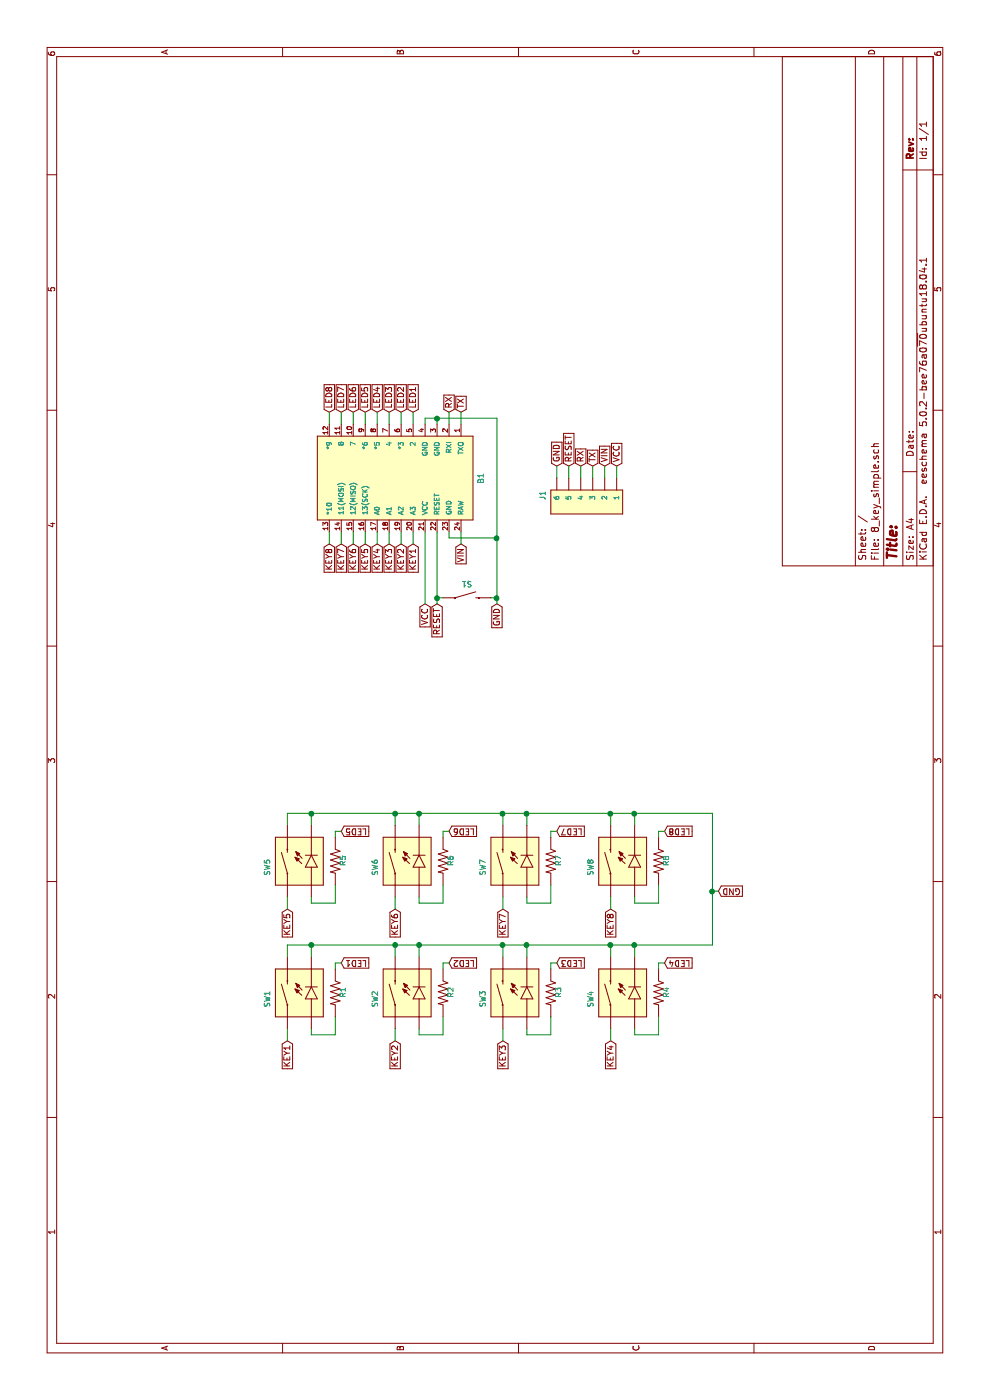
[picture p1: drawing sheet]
EESchema Schematic File Version 4
LIBS:8_key_simple-cache
EELAYER 29 0
EELAYER END
$Descr A4 11693 8268
encoding utf-8
Sheet 1 1
Title ""
Date ""
Rev ""
Comp ""
Comment1 ""
Comment2 ""
Comment3 ""
Comment4 ""
$EndDescr
$Comp
L SparkFun-Boards:SPARKFUN_PRO_MICRO B1
U 1 1
P 7700 3300
F 0 "B1" H 7700 4020 45  0000 C CNN
F 1 "SPARKFUN_PRO_MICRO" H 7700 4126 45  0001 C CNN
F 2 "Boards:SPARKFUN_PRO_MICRO" H 7700 4100 20  0001 C CNN
F 3 "" H 7700 3300 50  0001 C CNN
F 4 "XXX-00000" H 7700 4031 60  0001 C CNN "Field4"
	1    7700 3300
	-1   0    0    1   
$EndComp
Wire Wire Line
	8150 3650 8200 3650
Wire Wire Line
	7250 3750 7200 3750
Text GLabel 7150 2750 0    50   Input ~ 0
KEY8
Text GLabel 7150 2850 0    50   Input ~ 0
KEY7
Text GLabel 7150 2950 0    50   Input ~ 0
KEY6
Text GLabel 7150 3050 0    50   Input ~ 0
KEY5
Text GLabel 7150 3150 0    50   Input ~ 0
KEY4
Text GLabel 7150 3250 0    50   Input ~ 0
KEY3
Text GLabel 7150 3350 0    50   Input ~ 0
KEY2
Text GLabel 7150 3450 0    50   Input ~ 0
KEY1
Text GLabel 8250 3450 2    50   Input ~ 0
LED1
Text GLabel 8250 3350 2    50   Input ~ 0
LED2
Text GLabel 8250 3250 2    50   Input ~ 0
LED3
Text GLabel 8250 3150 2    50   Input ~ 0
LED4
Text GLabel 8250 3050 2    50   Input ~ 0
LED5
Text GLabel 8250 2950 2    50   Input ~ 0
LED6
Text GLabel 8250 2850 2    50   Input ~ 0
LED7
Text GLabel 8250 2750 2    50   Input ~ 0
LED8
Wire Wire Line
	7150 3450 7250 3450
Wire Wire Line
	7150 3350 7250 3350
Wire Wire Line
	7150 3250 7250 3250
Wire Wire Line
	7150 3150 7250 3150
Wire Wire Line
	7150 3050 7250 3050
Wire Wire Line
	7150 2950 7250 2950
Wire Wire Line
	7150 2850 7250 2850
Wire Wire Line
	7150 2750 7250 2750
Wire Wire Line
	8250 3450 8150 3450
Wire Wire Line
	8150 3350 8250 3350
Wire Wire Line
	8150 3250 8250 3250
Wire Wire Line
	8150 3150 8250 3150
Wire Wire Line
	8150 3050 8250 3050
Wire Wire Line
	8150 2950 8250 2950
Wire Wire Line
	8150 2850 8250 2850
Wire Wire Line
	8150 2750 8250 2750
Text GLabel 8250 3750 2    50   Input ~ 0
RX
Text GLabel 8250 3850 2    50   Input ~ 0
TX
Wire Wire Line
	8250 3750 8150 3750
Wire Wire Line
	8150 3850 8250 3850
$Comp
L SparkFun-Connectors:CONN_06NO_SILK_FEMALE_PTH J1
U 1 1
P 7600 5150
F 0 "J1" H 7556 5770 45  0000 C CNN
F 1 "CONN_06NO_SILK_FEMALE_PTH" H 7556 5770 45  0001 C CNN
F 2 "Connectors:1X06" H 7600 5850 20  0001 C CNN
F 3 "" H 7600 5150 50  0001 C CNN
F 4 "CONN-08437" H 7556 5781 60  0001 C CNN "Field4"
	1    7600 5150
	1    0    0    -1  
$EndComp
Text GLabel 7800 5150 2    50   Input ~ 0
VCC
Text GLabel 7800 5050 2    50   Input ~ 0
VIN
Text GLabel 7800 4950 2    50   Input ~ 0
TX
Text GLabel 7800 4850 2    50   Input ~ 0
RX
Text GLabel 7800 4750 2    50   Input ~ 0
RESET
Text GLabel 7800 4650 2    50   Input ~ 0
GND
Text GLabel 6650 3550 0    50   Input ~ 0
VCC
Text GLabel 6650 4150 0    50   Input ~ 0
GND
Wire Wire Line
	7800 4650 7700 4650
Wire Wire Line
	7800 4750 7700 4750
Wire Wire Line
	7800 4850 7700 4850
Wire Wire Line
	7800 4950 7700 4950
Wire Wire Line
	7800 5050 7700 5050
Wire Wire Line
	7800 5150 7700 5150
$Comp
L SparkFun-Switches:MOMENTARY-SWITCH-SPST-LED-PTH-CHERRY SW1
U 1 1
P 3350 2500
F 0 "SW1" H 3350 2770 45  0000 C CNN
F 1 "MOMENTARY-SWITCH-SPST-LED-PTH-CHERRY" H 3350 2876 45  0001 C CNN
F 2 "libkeyswitch-1_1:MX_ALPS_LED_PCB_MOUNT_1.0" H 3350 2850 20  0001 C CNN
F 3 "" H 3350 2500 50  0001 C CNN
F 4 "COM-13834" H 3350 2781 60  0001 C CNN "Field4"
	1    3350 2500
	1    0    0    -1  
$EndComp
$Comp
L SparkFun-Resistors:RESISTORAXIAL-0.3 R1
U 1 1
P 3400 2800
F 0 "R1" H 3347 2868 45  0000 L CNN
F 1 "RESISTORAXIAL-0.3" V 3389 2868 45  0001 L CNN
F 2 "Resistors:AXIAL-0.3" H 3400 2950 20  0001 C CNN
F 3 "" H 3400 2800 60  0001 C CNN
F 4 " " V 3442 2868 60  0000 L CNN "Field4"
	1    3400 2800
	-1   0    0    1   
$EndComp
Wire Wire Line
	3100 2600 3050 2600
Wire Wire Line
	3050 2600 3050 2800
Wire Wire Line
	3050 2800 3200 2800
Text GLabel 3000 2400 0    50   Input ~ 0
KEY1
Text GLabel 3650 2850 3    50   Input ~ 0
LED1
Wire Wire Line
	3000 2400 3100 2400
Wire Wire Line
	3650 2850 3650 2800
Wire Wire Line
	3650 2800 3600 2800
Text GLabel 6650 3650 0    50   Input ~ 0
RESET
Wire Wire Line
	6650 3650 6700 3650
Wire Wire Line
	6700 3700 6700 3650
Connection ~ 6700 3650
Wire Wire Line
	6700 3650 7250 3650
Wire Wire Line
	6700 4100 6700 4150
Wire Wire Line
	6700 4150 7200 4150
Wire Wire Line
	8200 4150 8200 3650
Wire Wire Line
	6700 4150 6650 4150
Connection ~ 6700 4150
Wire Wire Line
	7200 3750 7200 4150
Connection ~ 7200 4150
Wire Wire Line
	7200 4150 8200 4150
Text GLabel 7150 3850 0    50   Input ~ 0
VIN
Wire Wire Line
	7150 3850 7250 3850
Wire Wire Line
	8150 3550 8200 3550
Wire Wire Line
	8200 3550 8200 3650
Connection ~ 8200 3650
$Comp
L SparkFun-Switches:MOMENTARY-SWITCH-SPST-LED-PTH-CHERRY SW5
U 1 1
P 4450 2500
F 0 "SW5" H 4450 2770 45  0000 C CNN
F 1 "MOMENTARY-SWITCH-SPST-LED-PTH-CHERRY" H 4450 2876 45  0001 C CNN
F 2 "libkeyswitch-1_1:MX_ALPS_LED_PCB_MOUNT_1.0" H 4450 2850 20  0001 C CNN
F 3 "" H 4450 2500 50  0001 C CNN
F 4 "COM-13834" H 4450 2781 60  0001 C CNN "Field4"
	1    4450 2500
	1    0    0    -1  
$EndComp
$Comp
L SparkFun-Resistors:RESISTORAXIAL-0.3 R5
U 1 1
P 4500 2800
F 0 "R5" H 4447 2868 45  0000 L CNN
F 1 "RESISTORAXIAL-0.3" V 4489 2868 45  0001 L CNN
F 2 "Resistors:AXIAL-0.3" H 4500 2950 20  0001 C CNN
F 3 "" H 4500 2800 60  0001 C CNN
F 4 " " V 4542 2868 60  0000 L CNN "Field4"
	1    4500 2800
	-1   0    0    1   
$EndComp
Wire Wire Line
	4200 2600 4150 2600
Wire Wire Line
	4150 2600 4150 2800
Wire Wire Line
	4150 2800 4300 2800
Text GLabel 4100 2400 0    50   Input ~ 0
KEY5
Text GLabel 4750 2850 3    50   Input ~ 0
LED5
Wire Wire Line
	4100 2400 4200 2400
Wire Wire Line
	4750 2850 4750 2800
Wire Wire Line
	4750 2800 4700 2800
$Comp
L SparkFun-Switches:MOMENTARY-SWITCH-SPST-LED-PTH-CHERRY SW2
U 1 1
P 3350 3400
F 0 "SW2" H 3350 3670 45  0000 C CNN
F 1 "MOMENTARY-SWITCH-SPST-LED-PTH-CHERRY" H 3350 3776 45  0001 C CNN
F 2 "libkeyswitch-1_1:MX_ALPS_LED_PCB_MOUNT_1.0" H 3350 3750 20  0001 C CNN
F 3 "" H 3350 3400 50  0001 C CNN
F 4 "COM-13834" H 3350 3681 60  0001 C CNN "Field4"
	1    3350 3400
	1    0    0    -1  
$EndComp
$Comp
L SparkFun-Resistors:RESISTORAXIAL-0.3 R2
U 1 1
P 3400 3700
F 0 "R2" H 3347 3768 45  0000 L CNN
F 1 "RESISTORAXIAL-0.3" V 3389 3768 45  0001 L CNN
F 2 "Resistors:AXIAL-0.3" H 3400 3850 20  0001 C CNN
F 3 "" H 3400 3700 60  0001 C CNN
F 4 " " V 3442 3768 60  0000 L CNN "Field4"
	1    3400 3700
	-1   0    0    1   
$EndComp
Wire Wire Line
	3100 3500 3050 3500
Wire Wire Line
	3050 3500 3050 3700
Wire Wire Line
	3050 3700 3200 3700
Text GLabel 3000 3300 0    50   Input ~ 0
KEY2
Text GLabel 3650 3750 3    50   Input ~ 0
LED2
Wire Wire Line
	3000 3300 3100 3300
Wire Wire Line
	3650 3750 3650 3700
Wire Wire Line
	3650 3700 3600 3700
$Comp
L SparkFun-Switches:MOMENTARY-SWITCH-SPST-LED-PTH-CHERRY SW6
U 1 1
P 4450 3400
F 0 "SW6" H 4450 3670 45  0000 C CNN
F 1 "MOMENTARY-SWITCH-SPST-LED-PTH-CHERRY" H 4450 3776 45  0001 C CNN
F 2 "libkeyswitch-1_1:MX_ALPS_LED_PCB_MOUNT_1.0" H 4450 3750 20  0001 C CNN
F 3 "" H 4450 3400 50  0001 C CNN
F 4 "COM-13834" H 4450 3681 60  0001 C CNN "Field4"
	1    4450 3400
	1    0    0    -1  
$EndComp
$Comp
L SparkFun-Resistors:RESISTORAXIAL-0.3 R6
U 1 1
P 4500 3700
F 0 "R6" H 4447 3768 45  0000 L CNN
F 1 "RESISTORAXIAL-0.3" V 4489 3768 45  0001 L CNN
F 2 "Resistors:AXIAL-0.3" H 4500 3850 20  0001 C CNN
F 3 "" H 4500 3700 60  0001 C CNN
F 4 " " V 4542 3768 60  0000 L CNN "Field4"
	1    4500 3700
	-1   0    0    1   
$EndComp
Wire Wire Line
	4200 3500 4150 3500
Wire Wire Line
	4150 3500 4150 3700
Wire Wire Line
	4150 3700 4300 3700
Text GLabel 4100 3300 0    50   Input ~ 0
KEY6
Text GLabel 4750 3750 3    50   Input ~ 0
LED6
Wire Wire Line
	4100 3300 4200 3300
Wire Wire Line
	4750 3750 4750 3700
Wire Wire Line
	4750 3700 4700 3700
$Comp
L SparkFun-Switches:MOMENTARY-SWITCH-SPST-LED-PTH-CHERRY SW3
U 1 1
P 3350 4300
F 0 "SW3" H 3350 4570 45  0000 C CNN
F 1 "MOMENTARY-SWITCH-SPST-LED-PTH-CHERRY" H 3350 4676 45  0001 C CNN
F 2 "libkeyswitch-1_1:MX_ALPS_LED_PCB_MOUNT_1.0" H 3350 4650 20  0001 C CNN
F 3 "" H 3350 4300 50  0001 C CNN
F 4 "COM-13834" H 3350 4581 60  0001 C CNN "Field4"
	1    3350 4300
	1    0    0    -1  
$EndComp
$Comp
L SparkFun-Resistors:RESISTORAXIAL-0.3 R3
U 1 1
P 3400 4600
F 0 "R3" H 3347 4668 45  0000 L CNN
F 1 "RESISTORAXIAL-0.3" V 3389 4668 45  0001 L CNN
F 2 "Resistors:AXIAL-0.3" H 3400 4750 20  0001 C CNN
F 3 "" H 3400 4600 60  0001 C CNN
F 4 " " V 3442 4668 60  0000 L CNN "Field4"
	1    3400 4600
	-1   0    0    1   
$EndComp
Wire Wire Line
	3100 4400 3050 4400
Wire Wire Line
	3050 4400 3050 4600
Wire Wire Line
	3050 4600 3200 4600
Text GLabel 3000 4200 0    50   Input ~ 0
KEY3
Text GLabel 3650 4650 3    50   Input ~ 0
LED3
Wire Wire Line
	3000 4200 3100 4200
Wire Wire Line
	3650 4650 3650 4600
Wire Wire Line
	3650 4600 3600 4600
$Comp
L SparkFun-Switches:MOMENTARY-SWITCH-SPST-LED-PTH-CHERRY SW7
U 1 1
P 4450 4300
F 0 "SW7" H 4450 4570 45  0000 C CNN
F 1 "MOMENTARY-SWITCH-SPST-LED-PTH-CHERRY" H 4450 4676 45  0001 C CNN
F 2 "libkeyswitch-1_1:MX_ALPS_LED_PCB_MOUNT_1.0" H 4450 4650 20  0001 C CNN
F 3 "" H 4450 4300 50  0001 C CNN
F 4 "COM-13834" H 4450 4581 60  0001 C CNN "Field4"
	1    4450 4300
	1    0    0    -1  
$EndComp
$Comp
L SparkFun-Resistors:RESISTORAXIAL-0.3 R7
U 1 1
P 4500 4600
F 0 "R7" H 4447 4668 45  0000 L CNN
F 1 "RESISTORAXIAL-0.3" V 4489 4668 45  0001 L CNN
F 2 "Resistors:AXIAL-0.3" H 4500 4750 20  0001 C CNN
F 3 "" H 4500 4600 60  0001 C CNN
F 4 " " V 4542 4668 60  0000 L CNN "Field4"
	1    4500 4600
	-1   0    0    1   
$EndComp
Wire Wire Line
	4200 4400 4150 4400
Wire Wire Line
	4150 4400 4150 4600
Wire Wire Line
	4150 4600 4300 4600
Text GLabel 4100 4200 0    50   Input ~ 0
KEY7
Text GLabel 4750 4650 3    50   Input ~ 0
LED7
Wire Wire Line
	4100 4200 4200 4200
Wire Wire Line
	4750 4650 4750 4600
Wire Wire Line
	4750 4600 4700 4600
$Comp
L SparkFun-Switches:MOMENTARY-SWITCH-SPST-LED-PTH-CHERRY SW4
U 1 1
P 3350 5200
F 0 "SW4" H 3350 5470 45  0000 C CNN
F 1 "MOMENTARY-SWITCH-SPST-LED-PTH-CHERRY" H 3350 5576 45  0001 C CNN
F 2 "libkeyswitch-1_1:MX_ALPS_LED_PCB_MOUNT_1.0" H 3350 5550 20  0001 C CNN
F 3 "" H 3350 5200 50  0001 C CNN
F 4 "COM-13834" H 3350 5481 60  0001 C CNN "Field4"
	1    3350 5200
	1    0    0    -1  
$EndComp
$Comp
L SparkFun-Resistors:RESISTORAXIAL-0.3 R4
U 1 1
P 3400 5500
F 0 "R4" H 3347 5568 45  0000 L CNN
F 1 "RESISTORAXIAL-0.3" V 3389 5568 45  0001 L CNN
F 2 "Resistors:AXIAL-0.3" H 3400 5650 20  0001 C CNN
F 3 "" H 3400 5500 60  0001 C CNN
F 4 " " V 3442 5568 60  0000 L CNN "Field4"
	1    3400 5500
	-1   0    0    1   
$EndComp
Wire Wire Line
	3100 5300 3050 5300
Wire Wire Line
	3050 5300 3050 5500
Wire Wire Line
	3050 5500 3200 5500
Text GLabel 3000 5100 0    50   Input ~ 0
KEY4
Text GLabel 3650 5550 3    50   Input ~ 0
LED4
Wire Wire Line
	3000 5100 3100 5100
Wire Wire Line
	3650 5550 3650 5500
Wire Wire Line
	3650 5500 3600 5500
$Comp
L SparkFun-Switches:MOMENTARY-SWITCH-SPST-LED-PTH-CHERRY SW8
U 1 1
P 4450 5200
F 0 "SW8" H 4450 5470 45  0000 C CNN
F 1 "MOMENTARY-SWITCH-SPST-LED-PTH-CHERRY" H 4450 5576 45  0001 C CNN
F 2 "libkeyswitch-1_1:MX_ALPS_LED_PCB_MOUNT_1.0" H 4450 5550 20  0001 C CNN
F 3 "" H 4450 5200 50  0001 C CNN
F 4 "COM-13834" H 4450 5481 60  0001 C CNN "Field4"
	1    4450 5200
	1    0    0    -1  
$EndComp
$Comp
L SparkFun-Resistors:RESISTORAXIAL-0.3 R8
U 1 1
P 4500 5500
F 0 "R8" H 4447 5568 45  0000 L CNN
F 1 "RESISTORAXIAL-0.3" V 4489 5568 45  0001 L CNN
F 2 "Resistors:AXIAL-0.3" H 4500 5650 20  0001 C CNN
F 3 "" H 4500 5500 60  0001 C CNN
F 4 " " V 4542 5568 60  0000 L CNN "Field4"
	1    4500 5500
	-1   0    0    1   
$EndComp
Wire Wire Line
	4200 5300 4150 5300
Wire Wire Line
	4150 5300 4150 5500
Wire Wire Line
	4150 5500 4300 5500
Text GLabel 4100 5100 0    50   Input ~ 0
KEY8
Text GLabel 4750 5550 3    50   Input ~ 0
LED8
Wire Wire Line
	4100 5100 4200 5100
Wire Wire Line
	4750 5550 4750 5500
Wire Wire Line
	4750 5500 4700 5500
Wire Wire Line
	3700 2400 3800 2400
Wire Wire Line
	3800 2400 3800 2600
Wire Wire Line
	4800 2400 4900 2400
Wire Wire Line
	4900 2400 4900 2600
Wire Wire Line
	3700 2600 3800 2600
Connection ~ 3800 2600
Wire Wire Line
	3800 2600 3800 3300
Wire Wire Line
	3700 3300 3800 3300
Connection ~ 3800 3300
Wire Wire Line
	3800 3300 3800 3500
Wire Wire Line
	3700 3500 3800 3500
Connection ~ 3800 3500
Wire Wire Line
	3800 3500 3800 4200
Wire Wire Line
	3700 4200 3800 4200
Connection ~ 3800 4200
Wire Wire Line
	3800 4200 3800 4400
Wire Wire Line
	3700 4400 3800 4400
Connection ~ 3800 4400
Wire Wire Line
	3800 4400 3800 5100
Wire Wire Line
	3700 5100 3800 5100
Connection ~ 3800 5100
Wire Wire Line
	3800 5100 3800 5300
Wire Wire Line
	3700 5300 3800 5300
Connection ~ 3800 5300
Wire Wire Line
	3800 5300 3800 5950
Wire Wire Line
	4800 2600 4900 2600
Connection ~ 4900 2600
Wire Wire Line
	4900 2600 4900 3300
Wire Wire Line
	4800 3300 4900 3300
Connection ~ 4900 3300
Wire Wire Line
	4900 3300 4900 3500
Wire Wire Line
	4800 3500 4900 3500
Connection ~ 4900 3500
Wire Wire Line
	4900 3500 4900 4200
Wire Wire Line
	4800 4200 4900 4200
Connection ~ 4900 4200
Wire Wire Line
	4900 4200 4900 4400
Wire Wire Line
	4800 4400 4900 4400
Connection ~ 4900 4400
Wire Wire Line
	4900 4400 4900 5100
Wire Wire Line
	4800 5100 4900 5100
Connection ~ 4900 5100
Wire Wire Line
	4900 5100 4900 5300
Wire Wire Line
	4800 5300 4900 5300
Connection ~ 4900 5300
Wire Wire Line
	4900 5300 4900 5950
Wire Wire Line
	3800 5950 4250 5950
Text GLabel 4250 6000 3    50   Input ~ 0
GND
Wire Wire Line
	4250 5950 4250 6000
Connection ~ 4250 5950
Wire Wire Line
	4250 5950 4900 5950
Wire Wire Line
	6650 3550 7250 3550
$Comp
L SparkFun-Switches:MOMENTARY-SWITCH-SPST-PTH-RIGHT-ANGLE-KIT S1
U 1 1
P 6700 3900
F 0 "S1" V 6700 3856 45  0000 R CNN
F 1 "MOMENTARY-SWITCH-SPST-PTH-RIGHT-ANGLE-KIT" V 6711 3856 45  0001 R CNN
F 2 "Switches:TACTILE_SWITCH_PTH_RIGHT_ANGLE_KIT" H 6700 4100 20  0001 C CNN
F 3 "" H 6700 3900 50  0001 C CNN
F 4 "CONN-10672" V 6658 3856 60  0001 R CNN "Field4"
	1    6700 3900
	0    -1   -1   0   
$EndComp
$EndSCHEMATC
